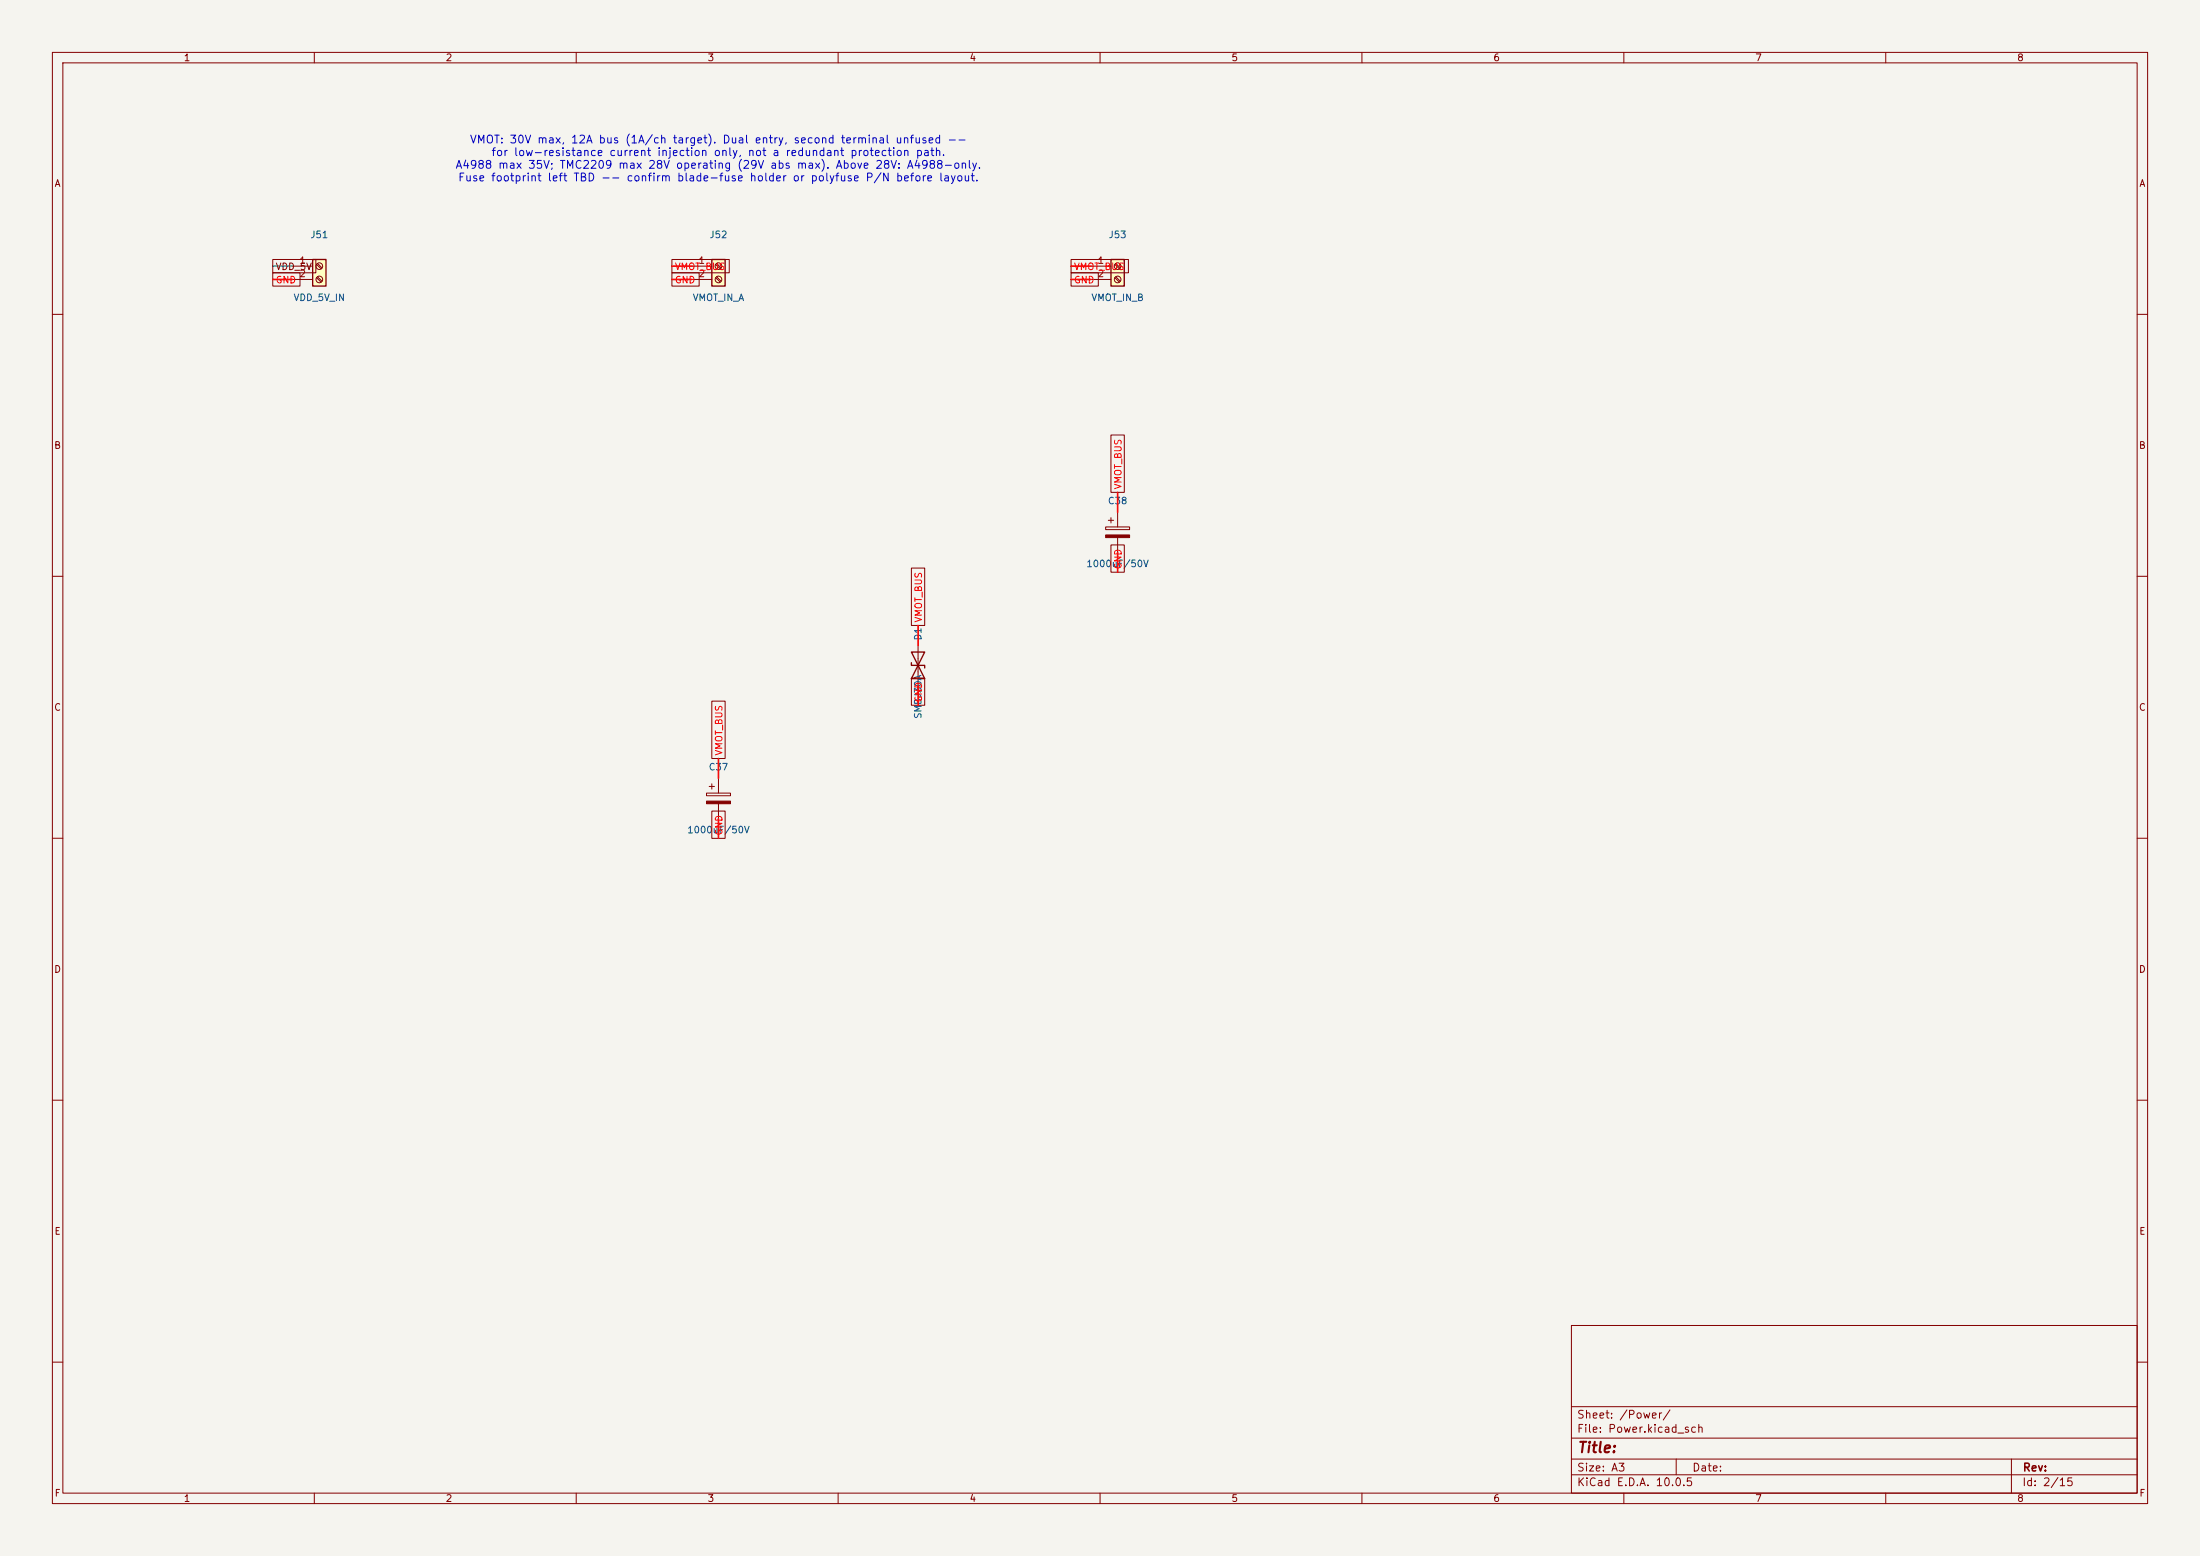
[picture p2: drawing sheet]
<svg xmlns="http://www.w3.org/2000/svg" width="420mm" height="297mm" viewBox="0 0 420 297" stroke-linecap="round" stroke-linejoin="round" font-family="sans-serif">
<path d="M0 0h420v297h-420z" fill="#f5f4ef" stroke="#f5f4ef" stroke-width=".19"/>
<g fill="none" stroke="#840000" stroke-width=".19">
<path d="M10 10h400v277h-400zM12 12h396v273h-396zM60 10v2M110 10v2M160 10v2M210 10v2M260 10v2M310 10v2M360 10v2M10 60h2M408 60h2M10 110h2"/>
<path d="M408 110h2M10 160h2M408 160h2M10 210h2M408 210h2M300 253h108v32h-108zM10 260h2M300 278.5h108M300 274.5h108M300 268.5h108M320 278.5v3M384 278.5v6.5"/>
<path d="M408 260h2M60 285v2M110 285v2M160 285v2M210 285v2M260 285v2M300 281.5h108M310 285v2M360 285v2"/>
</g>
<path d="M212.1 49.5h2.5v5.1h-2.5z" fill="#ffffc2"/>
<path d="M212.1 49.5h2.5v5.1h-2.5z" fill="none" stroke="#840000" stroke-width=".25"/>
<g fill="none" stroke="#840000" stroke-width=".19">
<path d="M208.3 50.8h3.8M208.3 53.3h3.8M212.8 50.5l.9 .8M212.8 53l.9 .8M213 50.3l.9 .8M213 52.8l.9 .9M211.6 99.3h1M212.1 98.8v1M213.4 97.8v2.8M211.1 100.6h4.5v.5h-4.5zM213.4 102.6v2.8"/>
<circle cx="213.4" cy="50.8" r=".63"/>
<circle cx="213.4" cy="53.3" r=".63"/>
</g>
<path d="M211.1 102.1h4.5v.5h-4.5z" fill="#840000" stroke="#840000" stroke-width=".19"/>
<path d="M59.7 49.5h2.5v5.1h-2.5z" fill="#ffffc2"/>
<path d="M59.7 49.5h2.5v5.1h-2.5zM174 124.5h2.5l-2.5 5h2.5zM174 126.5v.5h2.5v.5" fill="none" stroke="#840000" stroke-width=".25"/>
<g fill="none" stroke="#840000" stroke-width=".19">
<path d="M55.9 50.8h3.8M55.9 53.3h3.8M60.4 50.5l.9 .8M60.4 53l.9 .8M60.6 50.3l.9 .8M60.6 52.8l.9 .9M175.3 123.2v7.6M134.9 151.4h4.5v.5h-4.5zM135.4 150.1h1M135.9 149.6v1M137.2 148.6v2.8M137.2 153.4v2.8"/>
<circle cx="61" cy="53.3" r=".63"/>
<circle cx="61" cy="50.8" r=".63"/>
</g>
<path d="M134.9 152.9h4.5v.5h-4.5z" fill="#840000" stroke="#840000" stroke-width=".19"/>
<path d="M135.9 49.5h2.5v5.1h-2.5z" fill="#ffffc2"/>
<path d="M135.9 49.5h2.5v5.1h-2.5z" fill="none" stroke="#840000" stroke-width=".25"/>
<g fill="none" stroke="#840000" stroke-width=".19">
<path d="M52.1 52.1h5.2v2.5h-5.2zM52.1 49.5h8.2v2.6h-8.2zM128.3 49.5h10.9v2.6h-10.9zM128.3 52.1h5.2v2.5h-5.2zM132.1 50.8h3.8M132.1 53.3h3.8M136.6 50.5l.9 .8M136.6 53l.9 .8M136.8 50.3l.9 .8M136.8 52.8l.9 .9M204.5 49.5h10.9v2.6h-10.9zM204.5 52.1h5.2v2.5h-5.2z"/>
<path d="M212.1 83h2.5v11h-2.5zM174 108.4h2.5v11h-2.5zM212.1 104h2.5v5.2h-2.5zM135.9 133.8h2.5v11h-2.5zM174 129.4h2.5v5.2h-2.5zM135.9 154.8h2.5v5.2h-2.5z"/>
<circle cx="137.2" cy="53.3" r=".63"/>
<circle cx="137.2" cy="50.8" r=".63"/>
</g>
<path d="M52.1 53.3h3.8M128.3 53.3h3.8M128.3 50.8h3.8M204.5 53.3h3.8M204.5 50.8h3.8M213.4 94v3.8M175.3 119.4v3.8M213.4 105.4v3.8M175.3 130.8v3.8M137.2 144.8v3.8M137.2 156.2v3.8" fill="none" stroke="#f00" stroke-width=".3"/>
<path d="M52.1 50.8h3.8" fill="none" stroke="#009600" stroke-width=".19"/>
<text font-size="2" fill="#840000" x="301" y="277.8">Title:</text>
<g font-size="1.5" fill="#0000c2">
<text x="89.6" y="27.7">VMOT: 30V max, 12A bus (1A/ch target). Dual entry, second terminal unfused --</text>
<text x="86.8" y="32.6">A4988 max 35V; TMC2209 max 28V operating (29V abs max). Above 28V: A4988-only.</text>
<text x="87.3" y="35">Fuse footprint left TBD -- confirm blade-fuse holder or polyfuse P/N before layout.</text>
<text x="93.7" y="30.2">for low-resistance current injection only, not a redundant protection path.</text>
</g>
<g font-size="1.5" fill="#840000">
<text x="300.9" y="273.8">File: Power.kicad_sch</text>
<text x="300.9" y="271.1">Sheet: /Power/</text>
<text x="300.9" y="281.2">Size: A3</text>
<text x="322.9" y="281.2">Date:</text>
<text x="386" y="281.2">Rev:</text>
<text x="300.9" y="284">KiCad E.D.A. 10.0.5</text>
<text x="385.9" y="284">Id: 2/15</text>
</g>
<g font-size="1.3" fill="#840000">
<text x="35" y="12">1</text>
<text x="85" y="12">2</text>
<text x="135" y="12">3</text>
<text x="185" y="12">4</text>
<text x="235" y="12">5</text>
<text x="285" y="12">6</text>
<text x="335" y="12">7</text>
<text x="385" y="12">8</text>
<text x="10.3" y="36">A</text>
<text x="408.3" y="36">A</text>
<text x="52.5" y="51.9">VDD_5V</text>
<text x="10.2" y="86">B</text>
<text x="408.2" y="86">B</text>
<text x="10.2" y="136">C</text>
<text x="408.2" y="136">C</text>
<text x="10.2" y="186">D</text>
<text x="408.2" y="186">D</text>
<text x="10.3" y="236">E</text>
<text x="408.3" y="236">E</text>
<text x="10.3" y="286">F</text>
<text x="35" y="287">1</text>
<text x="85" y="287">2</text>
<text x="135" y="287">3</text>
<text x="185" y="287">4</text>
<text x="235" y="287">5</text>
<text x="285" y="287">6</text>
<text x="335" y="287">7</text>
<text x="385" y="287">8</text>
<text x="408.3" y="286">F</text>
</g>
<g font-size="1.3" fill="#006464">
<text x="59.1" y="45.8">J51</text>
<text x="135.3" y="45.8">J52</text>
<text x="211.5" y="45.8">J53</text>
<text x="55.9" y="57.8">VDD_5V_IN</text>
<text x="132.1" y="57.8">VMOT_IN_A</text>
<text x="208.2" y="57.8">VMOT_IN_B</text>
<text x="211.4" y="96.6">C38</text>
<text x="207.3" y="108.6">1000uF/50V</text>
<text x="176.2" y="122.4" transform="rotate(-90 176.2 122.4)">D1 VMOT_BUS</text>
<text x="176.2" y="137.3" transform="rotate(-90 176.2 137.3)">SMBJ30A</text>
<text x="135.2" y="147.4">C37</text>
<text x="131.1" y="159.4">1000uF/50V</text>
</g>
<g font-size="1.3" fill="#a90000">
<text x="57.1" y="50.7">1</text>
<text x="57.1" y="53.2">2</text>
<text x="133.3" y="50.7">1</text>
<text x="133.3" y="53.2">2</text>
<text x="209.5" y="50.7">1</text>
<text x="209.5" y="53.2">2</text>
</g>
<g font-size="1.3" fill="#f00">
<text x="128.7" y="51.9">VMOT_BUS</text>
<text x="204.9" y="51.9">VMOT_BUS</text>
<text x="52.5" y="54.4">GND</text>
<text x="128.7" y="54.4">GND</text>
<text x="204.9" y="54.4">GND</text>
<text x="214.4" y="93.5" transform="rotate(-90 214.4 93.5)">VMOT_BUS</text>
<text x="214.4" y="108.8" transform="rotate(-90 214.4 108.8)">GND</text>
<text x="176.3" y="134.2" transform="rotate(-90 176.3 134.2)">GND</text>
<text x="138.2" y="144.3" transform="rotate(-90 138.2 144.3)">VMOT_BUS</text>
<text x="138.2" y="159.6" transform="rotate(-90 138.2 159.6)">GND</text>
</g>
</svg>
